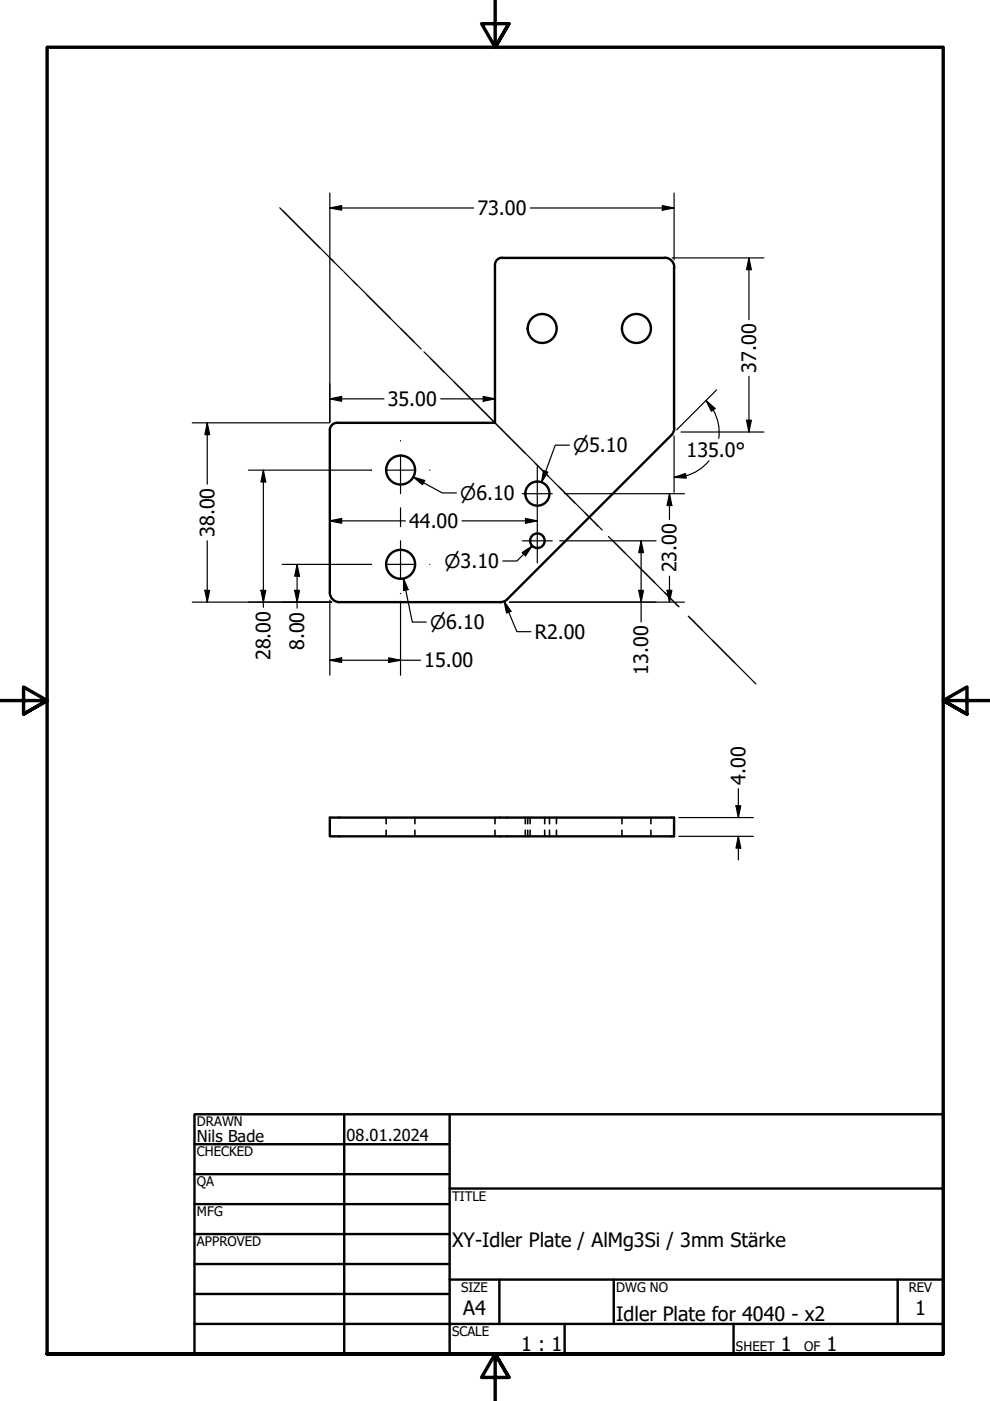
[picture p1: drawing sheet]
<svg xmlns="http://www.w3.org/2000/svg" width="210mm" height="297mm" viewBox="0 0 210 297" stroke-linecap="round" stroke-linejoin="round" font-family="sans-serif">
<!-- layer: Sichtbar (ANSI) -->
<g fill="none" stroke="#000" stroke-width=".51">
<path d="M104.9 56.2v33.4h-33.5M106.4 54.7h34.5M106.4 54.6a1.5 1.5 0 0 0-1.5 1.5M140.9 54.6a2.01 2.01 0 0 1 2.1 2M142.9 56.7v34.1M71.4 89.6a1.5 1.5 0 0 0-1.5 1.6v34.5a2.01 2.01 0 0 0 2 2h34.2M143 90.8l-.2 .8-.4 .6-34.9 34.9-.6 .4-.8 .2M69.9 173.3h73v4h-73z"/>
<circle cx="115" cy="69.6" r="3.1"/>
<circle cx="134.9" cy="69.6" r="3.1"/>
<circle cx="84.9" cy="99.7" r="3.1"/>
<circle cx="84.9" cy="119.6" r="3.1"/>
<circle cx="113.9" cy="114.6" r="1.55"/>
<circle cx="113.9" cy="104.7" r="2.56"/>
</g>
<!-- layer: Verdeckt (ANSI) -->
<g fill="none" stroke="#000" stroke-width=".34">
<path d="M81.9 173.3v1.4M81.9 176v1.3M88 173.3v1.4M88 176v1.3M104.9 173.3v1.4M104.9 176v1.3M111.4 173.3v1.4M111.4 176v1.3M111.9 173.3v1.4M111.9 176v1.3M112.4 173.3v1.4M112.4 176v1.3"/>
<path d="M115.5 173.3v1.4M115.5 176v1.3M116.5 173.3v1.4M116.5 176v1.3M118 173.3v1.4M118 176v1.3M131.9 173.3v1.4M131.9 176v1.3M138 173.3v1.4M138 176v1.3"/>
</g>
<!-- layer: Border (ANSI) -->
<path d="M105 0v10l-2.9-5h5.8l-2.9 5 2.9-5M0 148.5h10l-5-2.8v5.7l5-2.9-5 2.9M210 148.5h-10l5-2.8v5.7l-5-2.9 5 2.9M10 287v-277h190v277h-190h190M107.9 292l-2.9-5 2.9 5h-5.8l2.9-5v10" fill="none" stroke="#000" stroke-width=".72"/>
<!-- layer: Titel (ANSI) -->
<g fill="none" stroke="#000" stroke-width=".51">
<path d="M41.2 236.2h158.8v50.8h-158.8zM73 236.2v50.8M95.3 236.2v50.8M41.2 242.6h54.1M41.2 248.9h54.1M41.2 255.3h54.1M95.3 252h104.7M41.2 261.6h54.1M41.2 268h54.1M41.2 274.3h54.1M95.3 271.3h104.7M105.9 271.3v9.4"/>
<path d="M130.1 271.3v9.4M190.3 271.3v9.4M41.2 280.7h158.8M119.7 280.7v6.3M155.5 280.7v6.3"/>
</g>
<g fill="none" stroke="#000" stroke-width=".25">
<path d="M69.9 44.1l2.5-.5v1zM69.9 40.9v13.6M69.9 54.8v34.8M69.9 44.1h30.5M112.4 44.1h30.5M140.4 43.6l2.5 .5-2.5 .5zM142.5 54.7h19.5M142.9 40.9v14.2M158.8 54.7l.5 2.5h-1zM158.8 54.7v13.1M158.8 79.8v11.8M40.8 89.6h29"/>
<path d="M43.9 89.6l.5 2.5h-1zM43.9 89.6v13M52.7 99.7h26M55.8 99.7l.5 2.5h-1zM55.8 99.7v29.1M69.9 84.6l2.5-.5v1zM69.9 84.6h11.5M93.4 84.6h11.5M102.4 84.1l2.5 .5-2.5 .5zM115.2 99.8l1 .3-1.4 2.2zM120.7 94.4h-3l-2.9 7.9M142.9 92.4v12"/>
<path d="M144.4 91.6h17.6M149.7 84.9l1.9 1.7-.8 .6zM149.7 84.9a9.6 9.6 0 0 1 2.8 6.5l-.1 1.5M150.3 97.7a9.5 9.5 0 0 1-4.9 3.2l-2.5 .3M151.9 82.7l-8.4 8.4M158.3 89.1h1l-.5 2.5zM43.9 114.7v13M59.8 119.7h18.9M63 119.7l.5 2.5h-1zM63 119.7v9.2M69.9 110.4l2.5-.5v1zM69.9 110.4h16"/>
<path d="M87.6 101.1l2.4 .8-.4 .9zM87.6 101.1l6.2 3.4h3M98 110.4h15.9M110.7 117.2l2.1-1.4-1.4 2zM111.4 109.9l2.5 .5-2.5 .5zM112.8 115.8l-3.2 3.1h-3M118.7 114.7h11.1M119.7 104.7h.1M120.1 104.7h25M130.1 114.7h9M135.9 114.7l.5 2.5h-1zM135.9 114.7v17.2"/>
<path d="M141.9 104.7l.6 2.5h-1.1zM141.9 104.7v5.4M142.9 101.2l2.4-.8 .2 1zM40.8 127.7h29.5M43.4 125.2h1l-.5 2.5zM55.3 125.2h1l-.5 2.5zM62.5 125.2h1l-.5 2.5zM69.9 140l2.5-.5v.9zM69.9 127.2v16M69.9 140h19.3M82.4 139.5l2.5 .5-2.5 .4zM84.9 127.5v15.7"/>
<path d="M85.6 122.7l.9 2.3-.9 .2zM85.6 122.7l1.8 9.2h3M106.9 127.5l1.4 2.1-.9 .4zM106.9 127.5l2.7 6.4h3M108 127.7h34.8M135.4 125.2h1l-.5 2.5zM141.4 125.2h1.1l-.6 2.5zM141.9 122.2v5.5M143.1 127.7h2M143.9 173.3h15.8M143.9 177.3h15.8M156 170.8h1.1l-.6 2.5z"/>
<path d="M156.5 177.3l.6 2.5h-1.1zM156.5 167.2v6.1M156.5 177.3v5"/>
</g>
<g fill="#000">
<path d="M69.9 44.1l2.5-.5v1z" fill-rule="evenodd"/>
<path d="M140.4 43.6l2.5 .5-2.5 .5z" fill-rule="evenodd"/>
<path d="M158.8 54.7l.5 2.5h-1z" fill-rule="evenodd"/>
<path d="M43.9 89.6l.5 2.5h-1z" fill-rule="evenodd"/>
<path d="M69.9 84.6l2.5-.5v1z" fill-rule="evenodd"/>
<path d="M102.4 84.1l2.5 .5-2.5 .5z" fill-rule="evenodd"/>
<path d="M115.2 99.8l1 .3-1.4 2.2z" fill-rule="evenodd"/>
<path d="M149.7 84.9l1.9 1.7-.8 .6z" fill-rule="evenodd"/>
<path d="M158.3 89.1h1l-.5 2.5z" fill-rule="evenodd"/>
<path d="M55.8 99.7l.5 2.5h-1z" fill-rule="evenodd"/>
<path d="M69.9 110.4l2.5-.5v1z" fill-rule="evenodd"/>
<path d="M87.6 101.1l2.4 .8-.4 .9z" fill-rule="evenodd"/>
<path d="M110.7 117.2l2.1-1.4-1.4 2z" fill-rule="evenodd"/>
<path d="M111.4 109.9l2.5 .5-2.5 .5z" fill-rule="evenodd"/>
<path d="M135.9 114.7l.5 2.5h-1z" fill-rule="evenodd"/>
<path d="M141.9 104.7l.6 2.5h-1.1z" fill-rule="evenodd"/>
<path d="M142.9 101.2l2.4-.8 .2 1z" fill-rule="evenodd"/>
<path d="M43.4 125.2h1l-.5 2.5z" fill-rule="evenodd"/>
<path d="M55.3 125.2h1l-.5 2.5z" fill-rule="evenodd"/>
<path d="M62.5 125.2h1l-.5 2.5z" fill-rule="evenodd"/>
<path d="M63 119.7l.5 2.5h-1z" fill-rule="evenodd"/>
<path d="M69.9 140l2.5-.5v.9z" fill-rule="evenodd"/>
<path d="M85.6 122.7l.9 2.3-.9 .2z" fill-rule="evenodd"/>
<path d="M106.9 127.5l1.4 2.1-.9 .4z" fill-rule="evenodd"/>
<path d="M135.4 125.2h1l-.5 2.5z" fill-rule="evenodd"/>
<path d="M141.4 125.2h1.1l-.6 2.5z" fill-rule="evenodd"/>
<path d="M82.4 139.5l2.5 .5-2.5 .4z" fill-rule="evenodd"/>
<path d="M156 170.8h1.1l-.6 2.5z" fill-rule="evenodd"/>
<path d="M156.5 177.3l.6 2.5h-1.1z" fill-rule="evenodd"/>
</g>
<!-- layer: Mittellinie (ANSI) -->
<g fill="none" stroke="#000" stroke-width=".25">
<path d="M59.3 44.1l11.5 11.4M59.9 44.6l7.9 8M69.9 54.7l2.9 2.8M72.9 57.6l2.8 2.8M74.9 59.6l14.4 14.4M89.9 74.6l32 32.1M91.4 76.1l2.8 2.8M84.9 93.4v.1M84.9 96.5v8.2M102.1 86.8l9.2 9.3M113.5 98.2l2.8 2.8M113.9 98.9v20.5"/>
<path d="M84.9 107.7v4M84.9 114.7v8.1M118.4 103.1l9.3 9.3M124.1 108.8l2.8 2.8M129 113.7l15 15M129.8 114.5l2.8 2.8M84.9 125.8v.1M141 125.7l2.8 2.8M145.9 130.6l14.4 14.4M146.1 130.8l2.8 2.8"/>
</g>
<!-- layer: Mittelpunktmarkierung (ANSI) -->
<path d="M78.7 99.7h.1M81.7 99.7h6.4M91.1 99.7h.1M78.7 119.7h.1M81.7 119.7h6.4M91.1 119.7h.1M110.7 104.7h6.4M110.7 114.7h6.4" fill="none" stroke="#000" stroke-width=".25"/>
<g font-size="4.2">
<text x="101.2" y="45.6">73.00</text>
<text x="160.3" y="79" transform="rotate(-90 160.3 79)">37.00</text>
<text x="82.2" y="86.1">35.00</text>
<text x="145.5" y="96.8">135.0°</text>
<text x="45.5" y="113.9" transform="rotate(-90 45.5 113.9)">38.00</text>
<text x="86.7" y="112">44.00</text>
<text x="143.5" y="121.4" transform="rotate(-90 143.5 121.4)">23.00</text>
<text x="64.5" y="137.9" transform="rotate(-90 64.5 137.9)">8.00</text>
<text x="113.4" y="135.5">R2.00</text>
<text x="57.4" y="140" transform="rotate(-90 57.4 140)">28.00</text>
<text x="90" y="141.5">15.00</text>
<text x="137.5" y="143.1" transform="rotate(-90 137.5 143.1)">13.00</text>
<text x="158.1" y="166.4" transform="rotate(-90 158.1 166.4)">4.00</text>
<text x="95.8" y="264.3">XY-Idler Plate / AlMg3Si / 3mm Stärke</text>
<text x="98.2" y="278.8">A4</text>
<text x="130.6" y="280.1">Idler Plate for 4040 - x2</text>
<text x="194" y="278.8">1</text>
<text x="110.5" y="286.5">1 : 1</text>
<text x="165.6" y="286.5">1</text>
<text x="175.2" y="286.5">1</text>
</g>
<g font-size="4">
<text x="121.5" y="95.9">⌀5.10</text>
<text x="97.6" y="106">⌀6.10</text>
<text x="94.2" y="120.4">⌀3.10</text>
<text x="91.2" y="133.4">⌀6.10</text>
</g>
<g font-size="3.5">
<text x="41.7" y="242">Nils Bade</text>
<text x="73.5" y="242">08.01.2024</text>
</g>
<g font-size="2.8">
<text x="41.7" y="238.8">DRAWN</text>
<text x="41.7" y="245.2">CHECKED</text>
<text x="41.7" y="251.5">QA</text>
<text x="41.7" y="257.9">MFG</text>
<text x="95.8" y="254.5">TITLE</text>
<text x="41.7" y="264.2">APPROVED</text>
<text x="97.7" y="273.9">SIZE</text>
<text x="130.6" y="273.9">DWG NO</text>
<text x="192.7" y="273.8">REV</text>
<text x="95.8" y="283.3">SCALE</text>
<text x="156" y="286.5">SHEET</text>
<text x="170.5" y="286.5">OF</text>
</g>
</svg>
